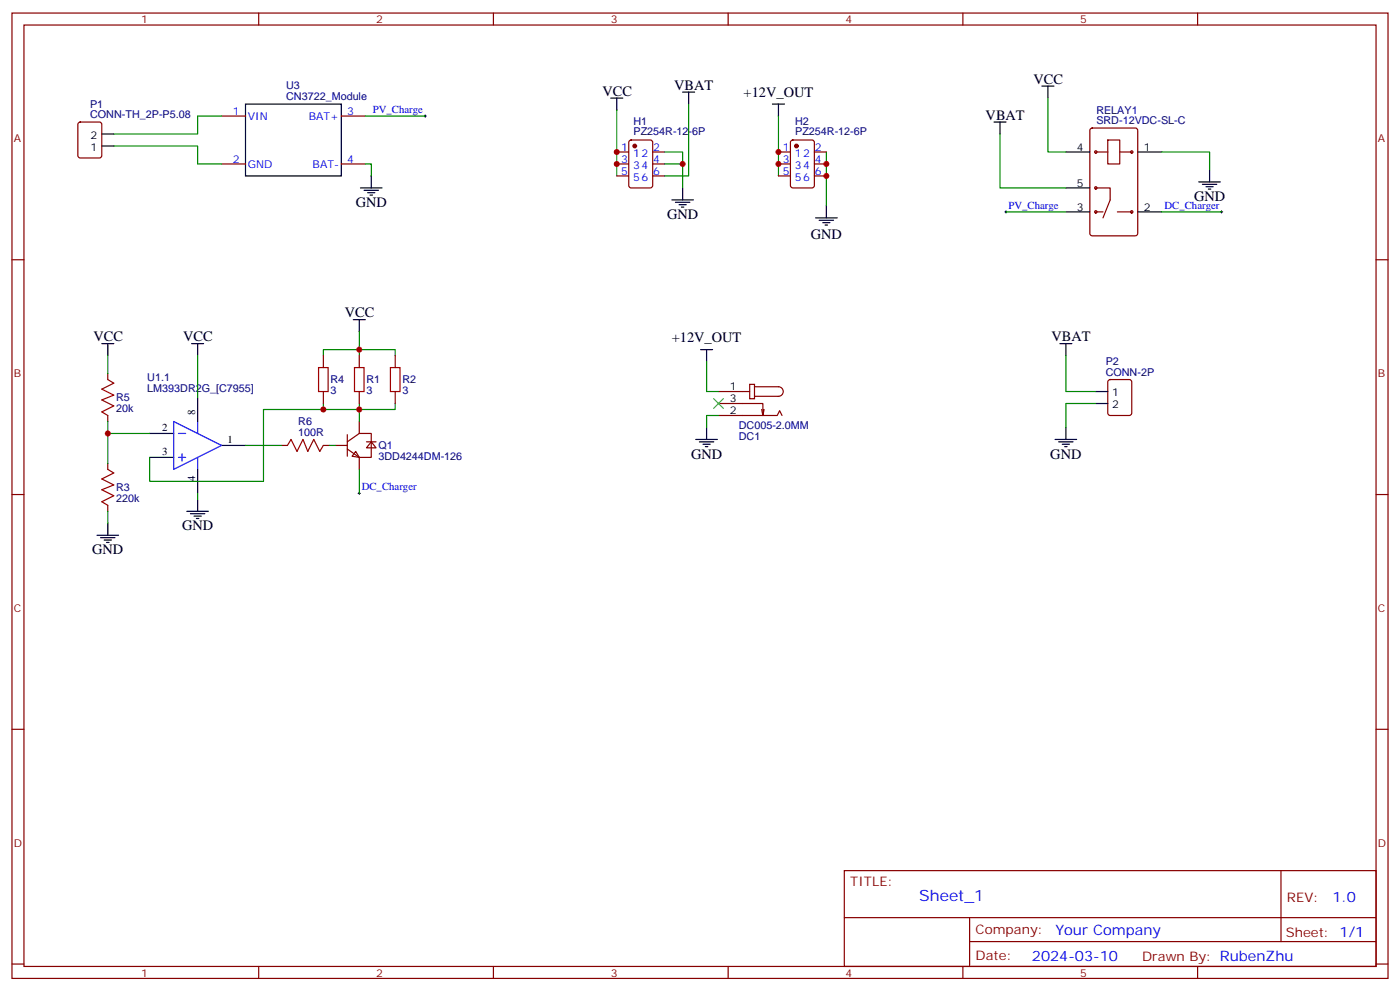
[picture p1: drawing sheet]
<svg xmlns="http://www.w3.org/2000/svg" width="412mm" height="292mm" viewBox="0 0 412 292" stroke-linecap="round" stroke-linejoin="round" font-family="sans-serif">
<g fill="none" stroke="#870000" stroke-width=".35">
<path d="M3.5 3.8h405.4v284.4h-405.4zM7.1 7.4h398.2v277.3h-398.2zM76.2 3.8v3.6M145.3 3.8v3.6M214.5 3.8v3.6M283.6 3.8v3.6M352.8 3.8v3.6M23.2 36.2l.4-.3h5.7l.6 .5 .1 9.4-.5 .7h-5.9l-.6-.4-.1-9.4zM65.3 34.2h7M100.5 34.2h7.1M321.3 37.9l.4-.2h12.7l.7 .4v30.7l-.4 .6-13 .1-.6-.5-.1-30.6zM65.3 48.3h7"/>
<path d="M100.5 48.3h7.1M181.7 48.3h3.5M181.7 44.8h3.5M181.7 51.8h3.5M185.4 41.4l.5-.2h5.7l.6 .5 .1 12.9-.5 .7-5.9 .1-.6-.5-.1-13zM192.3 48.3h3.5M192.3 44.8h3.5M192.3 51.8h3.5M229.3 48.3h3.5M229.3 44.8h3.5M229.3 51.8h3.5M233.1 41.4l.4-.2h5.7l.6 .5 .1 12.9-.5 .7-5.9 .1-.6-.5-.1-13z"/>
<path d="M239.9 48.3h3.5M239.9 44.8h3.5M239.9 51.8h3.5M322.8 55.4h4.2v3.5l-2.1 5.3M322.8 44.8h3.5M326.3 41.2h3.5v7.1h-3.5zM329.8 44.8h3.6M3.5 76.5h3.6M322.8 62.4h2.1M329.1 62.4h4.3M405.3 76.5h3.6M31.7 110v1.8"/>
<path d="M95.2 104.7v3.6M95.2 115.3v3.6M105.8 104.7v3.6M105.8 115.3v3.6M116.4 104.7v3.6M116.4 115.3v3.6M211.7 118.9h13v3.5l.4-1.8M211.7 115.3h9.1M220.8 113.2h1.4v4.2h-1.4zM222.2 113.9h7.1a1.41 1.41 0 0 1 1.4 1.4 1.41 1.41 0 0 1-1.4 1.4h-7.1M326.6 112l.4-.2h5.7l.6 .4 .1 9.5-.5 .6-5.9 .1-.6-.5-.1-9.4zM31.7 122.4v1.7"/>
<path d="M31.7 136.5v1.8M82.9 131.2h1.8M95.2 131.2h1.8M98.8 131.2h3.5M102.3 132.3l3.5 2.4M102.3 128v6.4M104.8 133l1 1.7-2.1-.3zM105.8 127.7h3.6v7h-3.6M105.8 124.1v3.6M105.8 134.7v3.6M105.8 127.7l-3.5 2.4M107.9 130.1h2.9"/>
<path d="M109.4 130.1l1.4 1.8h-2.9zM211.7 122.4h17.3l.7-1.4 .7 1.4M224.4 120.6l.3 1.8M3.5 145.7h3.6M31.7 148.8v1.8M405.3 145.7h3.6M3.5 214.8h3.6M405.3 214.8h3.6M248.7 256.4h156.6v28.3h-156.6zM377.3 256.5v20.8M248.7 270.3h156.5M285.6 277.3h119.6"/>
<path d="M285.6 270.3v14.1M3.5 284h3.6M76.2 284.7v3.5M145.3 284.7v3.5M214.5 284.7v3.5M283.6 284.7v3.5M352.8 284.7v3.5M405.3 284h3.6"/>
<circle cx="322.8" cy="55.4" r=".35"/>
<circle cx="322.8" cy="44.8" r=".35"/>
<circle cx="333.4" cy="44.8" r=".35"/>
<circle cx="322.8" cy="62.4" r=".35"/>
<circle cx="333.4" cy="62.4" r=".35"/>
</g>
<g fill="none" stroke="#000" stroke-width=".35">
<path d="M30 39.5h3.5M72.3 30.7h28.2v21.1h-28.2zM179.9 28.9h3.5M181.7 28.9v3.5M201.1 27.1h3.5M202.8 27.1v3.6M227.5 30.7h3.6M229.3 30.7v3.5M292.8 35.9h3.5M294.6 35.9v3.6M306.9 25.4h3.5M308.7 25.4v3.5"/>
<path d="M30 43h3.5M106.2 55.4h6.3M107.2 56.1h4.3M108.3 56.8h2.1M109 57.5h.7M109.4 51.8v3.6M197.9 58.9h6.4M199 59.6h4.2M201.1 55.4v3.5M314 55.4h7M314 44.8h7M335.1 44.8h7.1"/>
<path d="M353.1 53.6h6.4M354.2 54.3h4.2M355.2 55h2.2M356 55.7h.7M356.3 50.1v3.5M200 60.3h2.1M200.7 61h.7M240.2 64.2h6.4M241.3 64.9h4.2M242.4 65.6h2.1M243.1 66.3h.7M243.4 60.6v3.6"/>
<path d="M314 62.4h7M335.1 62.4h7.1M104.1 94.2h3.5M105.8 94.2v3.5M30 101.2h3.5M31.7 101.2v3.5M56.4 101.2h3.6M58.2 101.2v3.5M58.2 117.1v7M206.4 103h3.5M208.1 103v3.5M312.2 101.2h3.5"/>
<path d="M314 101.2v3.5M322.8 115.3h3.5M322.8 118.9h3.5M44.1 134.7h7.1M44.1 127.7h7.1M58.2 138.3v7M65.3 131.2h7M205 129.4h6.3M206 130.1h4.3M207.1 130.8h2.1M207.8 131.6h.7M208.1 125.9v3.5"/>
<path d="M310.8 129.4h6.3M311.9 130.1h4.2M312.9 130.8h2.1M313.6 131.6h.7M314 125.9v3.5M28.6 157.7h6.3M29.6 158.4h4.3M30.7 159.1h2.1M31.4 159.8h.7M31.7 154.1v3.6M55 150.6h6.4M56.1 151.3h4.2"/>
<path d="M57.1 152h2.2M57.9 152.7h.7M58.2 147.1v3.5"/>
</g>
<g fill="none" stroke="#008700" stroke-width=".35">
<path d="M65.3 34.2h-7.1v5.3h-24.7M107.6 34.2h17.6M181.7 32.4v19.4M202.8 30.7v21.1h-7M229.3 34.2v17.6M294.6 39.5v15.9h19.4M308.7 28.9v15.9h5.3M33.5 43h24.7v5.3h7.1M107.6 48.3h1.8v3.5M195.8 44.8h5.3v10.6M195.8 48.3h5.3M243.4 44.8v15.8"/>
<path d="M342.2 44.8h14.1v5.3M296.3 62.4h17.7M342.2 62.4h17.6M105.8 97.7v7M31.7 104.7v5.3M58.2 104.7v12.4M95.2 104.7v-1.7h21.2v1.7M95.2 118.9v1.7h21.2v-1.7M105.8 118.9v5.2M208.1 106.5v8.8h3.6M314 104.7v10.6h8.8M322.8 118.9h-8.8v7"/>
<path d="M31.7 124.1v12.4M31.7 127.7h12.4M72.3 131.2h10.6M95.2 120.6h-17.6v21.2h-33.5v-7.1M97 131.2h1.8M105.8 138.3v7M211.7 122.4h-3.6v3.5M31.7 150.6v3.5M58.2 145.3v1.8"/>
</g>
<path d="M124.9 34.2h.7M125.2 33.8v.7M296 62.4h.7M296.3 62.1v.7M359.5 62.4h.7M359.8 62.1v.7M105.5 145.3h.7M105.8 145v.7" fill="none" stroke="#000" stroke-width=".29"/>
<path d="M51.2 124.1l14.1 7.1-14.1 7.1zM52.6 127.7h2.1M52.6 134.7h2.1M53.6 133.7v2.1M58.2 124.1v3.6M58.2 134.7v3.6" fill="none" stroke="#00f" stroke-width=".35"/>
<path d="M31.7 111.8l1.8 1.1-3.5 1.7 3.5 1.8-3.5 1.4 3.5 1.8-3.5 1.7 1.7 1.1M93.8 108.3h2.9v7h-2.9zM104.4 108.3h2.8v7h-2.8zM115 108.3h2.8v7h-2.8zM31.7 138.3l1.8 1-3.5 1.8 3.5 1.7-3.5 1.5 3.5 1.7-3.5 1.8 1.7 1M84.7 131.2l1-1.8 1.8 3.6 1.8-3.6 1.4 3.6 1.7-3.6 1.8 3.6 1-1.8" fill="none" stroke="#a10000" stroke-width=".35"/>
<path d="M210.3 117.4l2.8 2.9M213.1 117.4l-2.8 2.9" fill="none" stroke="#3c3" stroke-width=".35"/>
<g fill="#870000" stroke="#870000" stroke-width=".35">
<circle cx="187" cy="43" r=".53"/>
<circle cx="234.6" cy="43" r=".53"/>
</g>
<g fill="#c00">
<circle cx="105.8" cy="103" r=".88"/>
<circle cx="105.8" cy="120.6" r=".88"/>
<circle cx="95.3" cy="120.6" r=".88"/>
<circle cx="31.8" cy="127.7" r=".88"/>
<circle cx="181.7" cy="44.8" r=".88"/>
<circle cx="181.7" cy="48.3" r=".88"/>
<circle cx="229.3" cy="44.8" r=".88"/>
<circle cx="243.4" cy="51.8" r=".88"/>
<circle cx="229.3" cy="48.3" r=".88"/>
<circle cx="243.4" cy="48.3" r=".88"/>
<circle cx="201.1" cy="48.3" r=".88"/>
</g>
<text font-size="4.6" fill="#00f" x="270.8" y="265.5">Sheet_1</text>
<g font-size="4.2">
<text x="177.4" y="28.2">VCC</text>
<text x="198.6" y="26.4">VBAT</text>
<text x="219.1" y="28.6">+12V_OUT</text>
<text x="304.4" y="24.7">VCC</text>
<text x="290.3" y="35.2">VBAT</text>
<text x="351.7" y="59.2">GND</text>
<text x="104.8" y="61">GND</text>
<text x="196.5" y="64.5">GND</text>
<text x="238.8" y="70.3">GND</text>
<text x="101.6" y="93.5">VCC</text>
<text x="27.5" y="100.5">VCC</text>
<text x="54" y="100.5">VCC</text>
<text x="197.9" y="100.9">+12V_OUT</text>
<text x="309.7" y="100.5">VBAT</text>
<text x="203.6" y="135.1">GND</text>
<text x="309.4" y="135.1">GND</text>
<text x="53.6" y="156.2">GND</text>
<text x="27.2" y="163.3">GND</text>
</g>
<g font-size="4.2" fill="#00f">
<text x="392.5" y="265.7">1.0</text>
<text x="310.9" y="275.3">Your Company</text>
<text x="304" y="283.1">2024-03-10</text>
</g>
<g font-size="3.9" fill="#800">
<text x="250.5" y="261">TITLE:</text>
<text x="379.1" y="265.7">REV:</text>
<text x="287.4" y="275.2">Company:</text>
<text x="378.7" y="275.8">Sheet: 1/1</text>
<text x="287.4" y="282.9">Date:</text>
<text x="336.4" y="283">Drawn By: RubenZhu</text>
</g>
<g font-size="3.2" fill="#800">
<text x="41.6" y="6.8">1</text>
<text x="110.8" y="6.8">2</text>
<text x="179.9" y="6.8">3</text>
<text x="249.1" y="6.8">4</text>
<text x="318.2" y="6.8">5</text>
<text x="4.1" y="41.9">A</text>
<text x="405.9" y="41.9">A</text>
<text x="4.1" y="111.1">B</text>
<text x="405.9" y="111.1">B</text>
<text x="4.1" y="180.2">C</text>
<text x="405.9" y="180.2">C</text>
<text x="4.1" y="249.4">D</text>
<text x="405.9" y="249.4">D</text>
<text x="41.6" y="287.7">1</text>
<text x="110.8" y="287.7">2</text>
<text x="179.9" y="287.7">3</text>
<text x="249.1" y="287.7">4</text>
<text x="318.2" y="287.7">5</text>
</g>
<g font-size="3.2" fill="#000080">
<text x="84.3" y="29.5">CN3722_Module</text>
<text x="84.3" y="26.3">U3</text>
<text x="26.6" y="34.9">CONN-TH_2P-P5.08</text>
<text x="26.6" y="31.8">P1</text>
<text x="323" y="33.5">RELAY1</text>
<text x="186.6" y="39.9">PZ254R-12-6P</text>
<text x="186.6" y="36.8">H1</text>
<text x="234.2" y="39.9">PZ254R-12-6P</text>
<text x="234.2" y="36.8">H2</text>
<text x="323" y="36.7">SRD-12VDC-SL-C</text>
<text x="325.7" y="107.6">P2</text>
<text x="43.4" y="112.2">U1.1</text>
<text x="97.4" y="112.9">R4</text>
<text x="107.9" y="112.9">R1</text>
<text x="118.5" y="112.9">R2</text>
<text x="325.7" y="110.7">CONN-2P</text>
<text x="34.2" y="118.2">R5</text>
<text x="43.4" y="115.3">LM393DR2G_[C7955]</text>
<text x="97.4" y="116.1">3</text>
<text x="107.9" y="116.1">3</text>
<text x="118.5" y="116.1">3</text>
<text x="34.2" y="121.4">20k</text>
<text x="87.9" y="125.2">R6</text>
<text x="87.9" y="128.4">100R</text>
<text x="217.6" y="126.4">DC005-2.0MM</text>
<text x="217.6" y="129.6">DC1</text>
<text x="111.5" y="135.5">3DD4244DM-126</text>
<text x="111.5" y="132.4">Q1</text>
<text x="34.2" y="147.8">220k</text>
<text x="34.2" y="144.7">R3</text>
</g>
<g font-size="3.2" fill="#00f">
<text x="68.5" y="33.8">1</text>
<text x="73" y="35.2">VIN</text>
<text x="90.9" y="35.2">BAT+</text>
<text x="102.3" y="33.8">3</text>
<text x="109.8" y="33.3">PV_Charge</text>
<text x="68.5" y="47.9">2</text>
<text x="102.3" y="47.9">4</text>
<text x="183" y="44.4">1</text>
<text x="183" y="47.9">3</text>
<text x="186.5" y="46.2">12</text>
<text x="192.4" y="47.9">4</text>
<text x="192.4" y="44.4">2</text>
<text x="230.6" y="44.4">1</text>
<text x="230.6" y="47.9">3</text>
<text x="234.1" y="46.2">12</text>
<text x="240.1" y="47.9">4</text>
<text x="240.1" y="44.4">2</text>
<text x="73" y="49.4">GND</text>
<text x="92.1" y="49.4">BAT-</text>
<text x="183" y="51.5">5</text>
<text x="186.5" y="49.7">34</text>
<text x="186.5" y="53.2">56</text>
<text x="192.4" y="51.5">6</text>
<text x="230.6" y="51.5">5</text>
<text x="234.1" y="49.7">34</text>
<text x="234.1" y="53.2">56</text>
<text x="240.1" y="51.5">6</text>
<text x="297" y="61.5">PV_Charge</text>
<text x="343" y="61.5">DC_Charger</text>
<text x="106.5" y="144.4">DC_Charger</text>
</g>
<g font-size="3.2">
<text x="26.7" y="40.9">2</text>
<text x="26.7" y="44.4">1</text>
<text x="317.2" y="44.4">4</text>
<text x="336.9" y="44.4">1</text>
<text x="317.2" y="55">5</text>
<text x="317.2" y="62.1">3</text>
<text x="336.9" y="62.1">2</text>
<text x="214.9" y="118.5">3</text>
<text x="214.9" y="115">1</text>
<text x="327.6" y="116.7">1</text>
<text x="57.5" y="122.4" transform="rotate(-90 57.5 122.4)">8</text>
<text x="214.9" y="122">2</text>
<text x="327.6" y="120.3">2</text>
<text x="47.8" y="127">2</text>
<text x="67" y="130.5">1</text>
<text x="47.8" y="134">3</text>
<text x="57.5" y="141.6" transform="rotate(-90 57.5 141.6)">4</text>
</g>
</svg>
